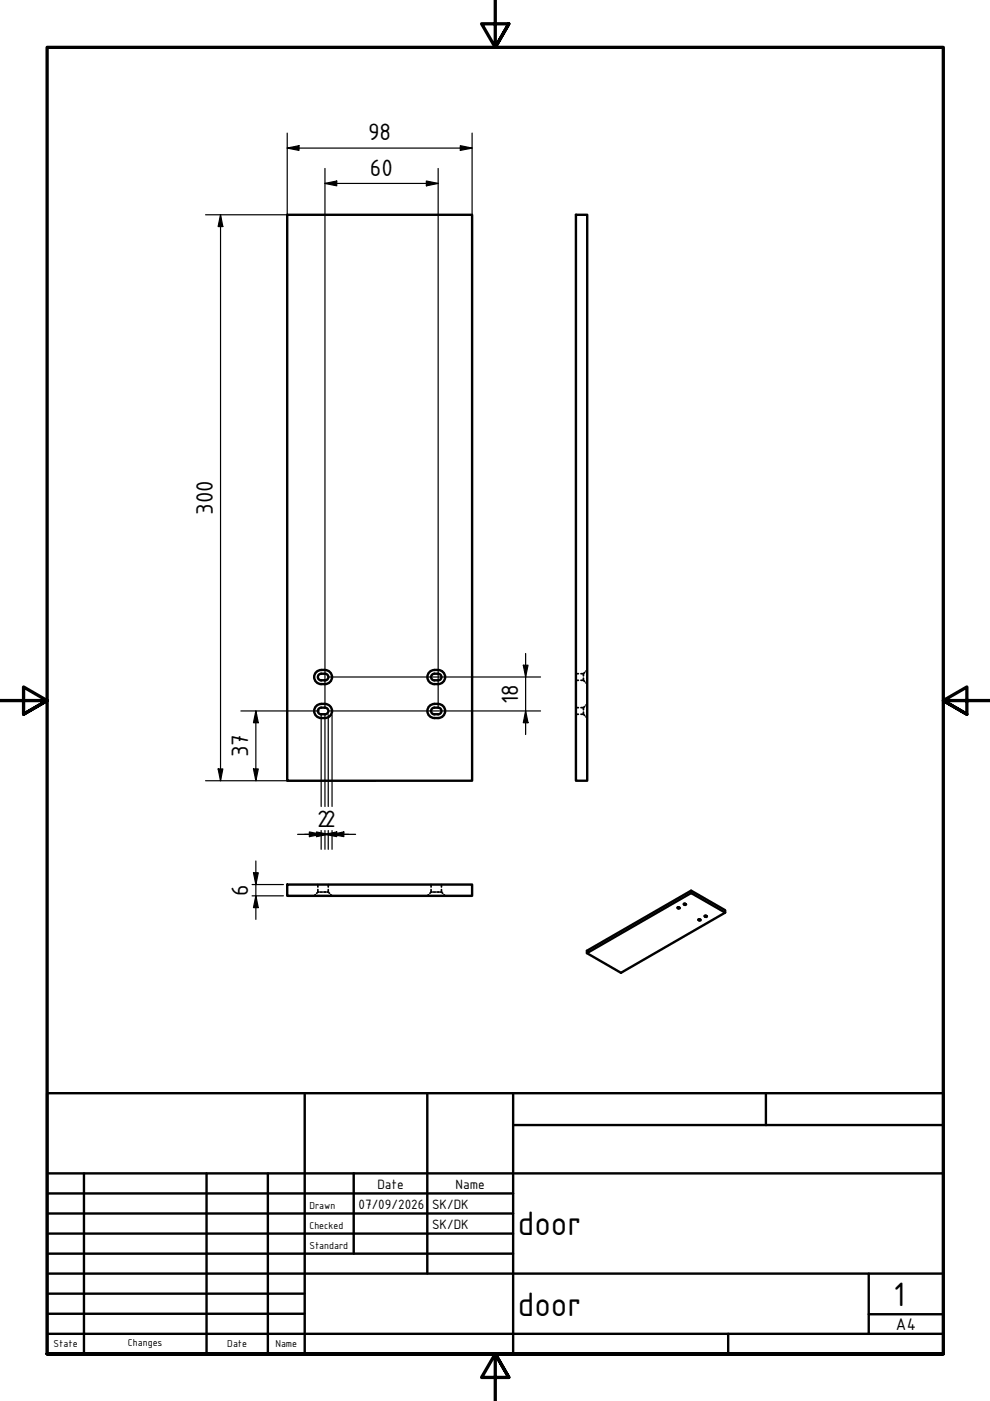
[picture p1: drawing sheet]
<svg xmlns="http://www.w3.org/2000/svg" width="210mm" height="297mm" viewBox="0 0 210 297" stroke-linecap="round" stroke-linejoin="round" font-family="sans-serif">
<!-- layer: Visible (ISO) -->
<g fill="none" stroke="#000" stroke-width=".51">
<path d="M60.9 45.5h39.2v120h-39.2zM122.1 45.5h2.4v120h-2.4zM67.2 142.3a1.97 1.97 0 0 1 3.2 1.2 1.71 1.71 0 0 1-2.3 1.5 1.49 1.49 0 0 1-1.4-1 1.49 1.49 0 0 1 .5-1.7zM67.6 150.2a1.46 1.46 0 0 1 2 .3 .71 .71 0 0 1-.7 1h-.8a.71 .71 0 0 1-.7-.5 .71 .71 0 0 1 .2-.8zM68.1 144.2h.8M68.1 149.2h.8M68.1 144.3a.71 .71 0 0 1-.7-.7 .71 .71 0 0 1 .7-.8h.8a.71 .71 0 0 1 .7 .7 .71 .71 0 0 1-.7 .8M68.1 149.3a1.49 1.49 0 0 0-1.5 1.4 1.49 1.49 0 0 0 1.5 1.5 1.67 1.67 0 0 0 2.2-1.9 1.49 1.49 0 0 0-1.4-1M92.1 145h.8M92.1 144.2h.8M92.1 142h.8M92.1 142.8h.8"/>
<path d="M92.1 152.2h.8M92.1 149.2h.8M92.1 151.4h.8M92.1 150h.8M92.1 142.1a1.49 1.49 0 0 0-1.5 1.4 1.49 1.49 0 0 0 1.5 1.5M92.1 142.8a.71 .71 0 0 0-.7 .7 .71 .71 0 0 0 .7 .8M92.1 149.3a1.49 1.49 0 0 0-1.5 1.4 1.49 1.49 0 0 0 1.5 1.5M92.1 150a.71 .71 0 0 0-.7 .7 .71 .71 0 0 0 .7 .8M92.9 142.8a.71 .71 0 0 1 .7 .7 .71 .71 0 0 1-.7 .8M92.9 150a.71 .71 0 0 1 .7 .7 .71 .71 0 0 1-.7 .8M92.9 142.1a1.49 1.49 0 0 1 1.5 1.4 1.49 1.49 0 0 1-1.5 1.5M92.9 149.3a1.49 1.49 0 0 1 1.5 1.4 1.49 1.49 0 0 1-1.5 1.5"/>
<path d="M60.9 187.5h39.2v2.4h-39.2zM143.7 192.4l.4 .1-.2 .1zM145 191.6h.2l.3 .2h-.3zM146.5 188.8v.5M148 195l.3-.1 .2 .2-.1 .1zM149.4 194.2l.3-.1 .2 .2-.3 .1zM153.8 193.5l-7.3-4.2-22.1 12.8v-.5l22.1-12.8 7.3 4.2v.5l-22.1 12.8-7.3-4.2"/>
</g>
<!-- layer: Hidden (ISO) -->
<g fill="none" stroke="#000" stroke-width=".36">
<path d="M122.1 144.2h.5M122.1 151.4h.5M122.1 142.8h.5M122.1 150h.5M123.2 144.2h.5M123.2 151.4h.5M123.2 142.8h.5M123.2 150h.5M123.7 144.2l.3 .3M123.7 142.8v.5M123.7 143.8v.4M123.7 150v.5"/>
<path d="M123.7 151v.4M123.7 151.4l.3 .3M124 142.6l-.3 .2M124 149.8l-.3 .2M124.2 144.8l.3 .2M124.2 152l.3 .2M124.5 142l-.3 .3M124.5 149.2l-.3 .3M66.9 189.7l-.3 .2M67.4 189.1h.2M67.4 189.1l-.3 .3M67.4 187.5v.6"/>
<path d="M67.4 188.6v.5M67.9 189.1h.5M68.6 189.1h.5M69.4 189.1h.2M69.6 189.1l.3 .3M69.6 187.5v.6M69.6 188.6v.5M70.1 189.7l.3 .2M90.9 189.7l-.3 .2M91.4 189.1h.2M91.4 189.1l-.3 .3M91.4 187.5v.6"/>
<path d="M91.4 188.6v.5M91.9 189.1h.5M92.6 189.1h.5M93.4 189.1h.2M93.6 189.1l.3 .3M93.6 187.5v.6M93.6 188.6v.5M94.1 189.7l.3 .2"/>
</g>
<!-- layer: Visible Narrow (ISO) -->
<path d="M143.7 192.4v.1M143.8 192.3v.3M145 191.6v.2M145.2 191.6v.2M148.1 194.9v.2M148.3 194.9v.2M149.4 194.1v.2M149.6 194.1v.3" fill="none" stroke="#000" stroke-width=".36"/>
<!-- layer: Border (ISO) -->
<path d="M105 0v10l-2.9-5h5.8l-2.9 5 2.9-5M0 148.5h10l-5-2.8v5.7l5-2.9-5 2.9M210 148.5h-10l5-2.8v5.7l-5-2.9 5 2.9M10 287v-277h190v277h-190h190M107.9 292l-2.9-5 2.9 5h-5.8l2.9-5v10" fill="none" stroke="#000" stroke-width=".7"/>
<!-- layer: Title (ISO) -->
<g fill="none" stroke="#000" stroke-width=".51">
<path d="M10 231.8h190v55.2h-190zM64.6 231.8v55.2M90.6 231.8v38.2M108.8 238.5h91.2M108.8 231.8v55.2M162.4 231.8v6.7M10 253h98.8M10 257.3h98.8M10 248.8h190M17.8 248.8v38.2M43.8 248.8v38.2M56.8 248.8v38.2"/>
<path d="M75 248.8v17M10 261.5h98.8M10 265.8h98.8M10 270h190M10 274.3h54.6M10 278.5h54.6M184.2 278.6h15.8M184.2 270v12.8M10 282.8h190M154.4 282.8v4.2"/>
</g>
<!-- layer: Dimension (ISO) -->
<g fill="none" stroke="#000" stroke-width=".25">
<path d="M60.9 31.4l2.5-.5v1zM60.9 31.4h39.2M60.9 28.2v136.5M68.9 38.9l2.5-.5v1zM68.9 35.7v114.2M68.9 38.9h24M90.4 38.4l2.5 .5-2.5 .5zM92.9 35.7v114.2M97.6 30.9l2.5 .5-2.5 .5zM100.1 28.2v136.5M43.6 45.5h36.1M46.8 45.5l.4 2.5h-1z"/>
<path d="M46.8 45.5v120M111.4 138.5v17.2M51.1 150.7h16.6M54.3 150.7l.5 2.5h-1.1zM54.3 150.7v14.8M68.1 151.5v19.5M68.9 151.5v19.5M69.6 151.5v19.5M69.7 150.7h44.9M69.7 143.5h44.9M70.4 151.5v19.5M111 141h1l-.6 2.5z"/>
<path d="M111.4 150.7l.6 2.5h-1zM43.6 165.5h36.1M46.2 163h1l-.4 2.5zM53.7 163h1.1l-.5 2.5zM63.1 176.9h12.3M65.6 176.4l2.5 .5-2.5 .5zM67.1 176.4l2.5 .5-2.5 .5zM68.1 176.1v4M68.9 176.9l2.5-.5v1zM68.9 176.1v4M69.6 176.1v4M70.4 176.9l2.5-.5v1z"/>
<path d="M70.4 176.1v4M53.4 189.9h6.7M53.4 187.5h6.7M53.7 185h1.1l-.5 2.5zM54.3 189.9l.5 2.5h-1.1zM54.3 182.5v12.4"/>
</g>
<g fill="#000">
<path d="M60.9 31.4l2.5-.5v1zM68.9 38.9l2.5-.5v1zM90.4 38.4l2.5 .5-2.5 .5zM97.6 30.9l2.5 .5-2.5 .5zM46.8 45.5l.4 2.5h-1zM54.3 150.7l.5 2.5h-1.1zM111 141h1l-.6 2.5zM111.4 150.7l.6 2.5h-1zM46.2 163h1l-.4 2.5zM53.7 163h1.1l-.5 2.5zM65.6 176.4l2.5 .5-2.5 .5zM67.1 176.4l2.5 .5-2.5 .5z"/>
<path d="M68.9 176.9l2.5-.5v1zM70.4 176.9l2.5-.5v1zM53.7 185h1.1l-.5 2.5zM54.3 189.9l.5 2.5h-1.1z"/>
</g>
<g font-size="7.7">
<text x="109.8" y="261.9">door</text>
<text x="109.8" y="278.9">door</text>
<text x="189.4" y="276.8">1</text>
</g>
<g font-size="5.4">
<text x="78" y="29.8">98</text>
<text x="78.4" y="37.3">60</text>
<text x="45.1" y="109.2" transform="rotate(-90 45.1 109.2)">300</text>
<text x="109.9" y="149.2" transform="rotate(-90 109.9 149.2)">18</text>
<text x="52.6" y="160.6" transform="rotate(-90 52.6 160.6)">37</text>
<text x="67.3" y="175.3">22</text>
<text x="52.6" y="190" transform="rotate(-90 52.6 190)">6</text>
</g>
<text font-size="3.9" x="190" y="282">A4</text>
<g font-size="3.1">
<text x="76" y="256.3">07/09/2026</text>
<text x="80" y="252">Date</text>
<text x="91.6" y="256.3">SK/DK</text>
<text x="96.6" y="252">Name</text>
<text x="91.6" y="260.5">SK/DK</text>
</g>
<g font-size="2.3">
<text x="65.6" y="256.3">Drawn</text>
<text x="65.6" y="260.5">Checked</text>
<text x="65.6" y="264.8">Standard</text>
<text x="11.3" y="285.7">State</text>
<text x="27.1" y="285.4">Changes</text>
<text x="48.2" y="285.7">Date</text>
<text x="58.4" y="285.7">Name</text>
</g>
</svg>
